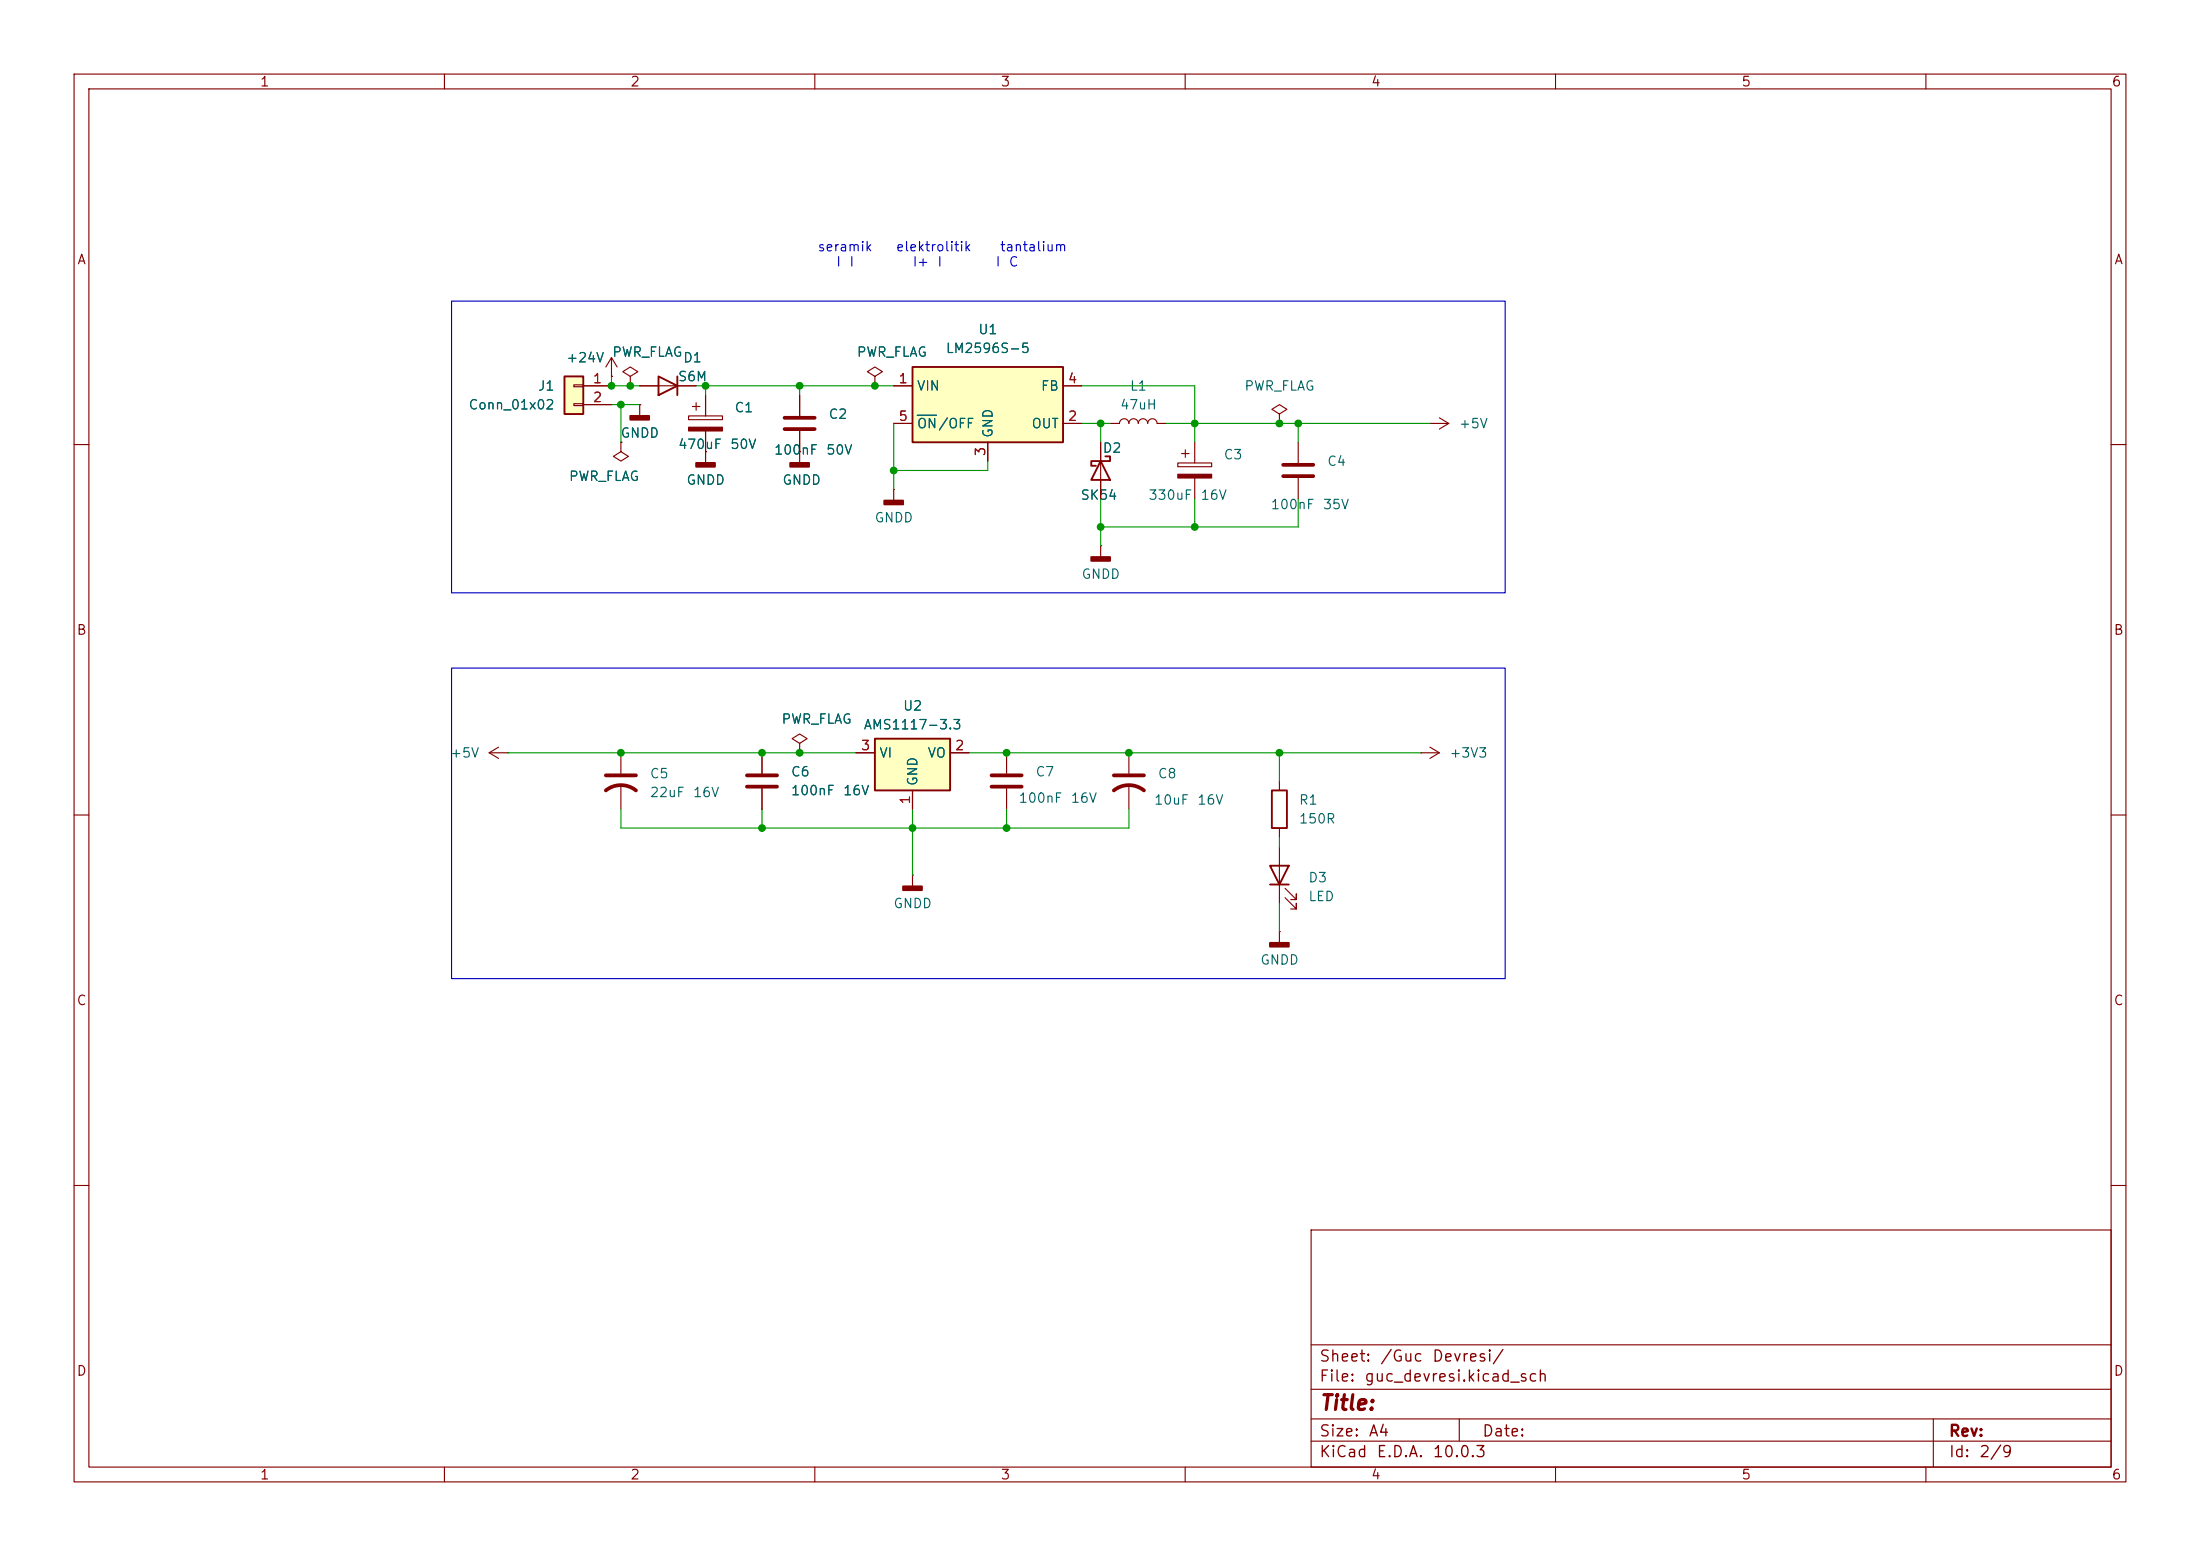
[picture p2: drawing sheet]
<svg xmlns="http://www.w3.org/2000/svg" width="297mm" height="210mm" viewBox="0 0 297 210" stroke-linecap="round" stroke-linejoin="round" font-family="sans-serif">
<g fill="none" stroke="#840000" stroke-width=".15">
<path d="M10 10h277v190h-277zM12 12h273v186h-273zM60 10v2M110 10v2M160 10v2M210 10v2M260 10v2M83.8 59.7v1.3l1 .6-1 .6-1-.6 1-.6M83.8 59.7h.1M85.1 50.8l1-.6-1-.7-1 .7 1 .6v1.3M85.1 52.1h.1M86.4 54.6h.1"/>
<path d="M86.4 54.6v1.5M93 56.1h4.5v.5h-4.5zM93.5 54.9h1M94 54.4v1M95.2 53.3v2.8M95.2 58.2v4.3M172.7 55.9l1-.7-1-.6-1 .6 1 .7v1.3M172.7 57.2h.1M193 57.2h.1M193 57.2h2.6M194.3 56.4l1.3 .8M195.6 57.2l-1.3 .7"/>
<path d="M10 60h2M95.2 61h.1M120.6 66h.1M120.6 66v1.6M285 60h2M10 110h2M83.8 101.6v2.8M83.8 105.9v3.3M102.9 101.6v2.8M102.9 106.4v2.8M107.9 100.3l1.1-.6-1.1-.6-1 .6 1 .6v1.3M107.9 101.6h.1"/>
<path d="M285 110h2M10 160h2M177 166h108v32h-108zM285 160h2M60 198v2M110 198v2M160 198v2M177 194.5h108M177 191.5h108M177 187.5h108M177 181.5h108M197 191.5v3"/>
<path d="M210 198v2M260 198v2M261 191.5v6.5"/>
</g>
<path d="M81.8 106.7a3.3 3.3 0 0 1 4.1 0M81.8 104.6h4.1M100.8 104.6h4.1M100.8 106.2h4.1" fill="none" stroke="#840000" stroke-width=".51"/>
<g fill="#840000" stroke="#840000" stroke-width=".25">
<path d="M94 62.5h2.5v.5h-2.5z"/>
<path d="M85.1 56.1h2.5v.5h-2.5z"/>
<path d="M119.4 67.6h2.5v.5h-2.5z"/>
</g>
<path d="M93 57.7h4.5v.5h-4.5z" fill="#840000" stroke="#840000" stroke-width=".15"/>
<path d="M76.2 50.8h2.5v5.1h-2.5z" fill="#ffffc2"/>
<path d="M76.2 50.8h2.5v5.1h-2.5zM148.6 62.2l1.3 2.6h-2.6zM149.2 61.6h.7v.6h-2.6v.7h.7M171.4 116.8h2.6l-1.3 2.6zM171.4 119.4h2.6M171.7 106.7h2v5.1h-2z" fill="none" stroke="#840000" stroke-width=".25"/>
<g fill="none" stroke="#840000" stroke-width=".15">
<path d="M77.5 51.9h1.2v.3h-1.2zM77.5 54.5h1.2v.2h-1.2zM78.7 52.1h3.8M78.7 54.6h3.8M148.6 59.7v7.6M149.9 57.2h1.2a.64 .64 0 0 1 .7-.7 .64 .64 0 0 1 .6 .7 .64 .64 0 0 1 .6-.7 .64 .64 0 0 1 .7 .7 .64 .64 0 0 1 .6-.7 .64 .64 0 0 1 .6 .7 .64 .64 0 0 1 .7-.7 .64 .64 0 0 1 .6 .7h1.3M161.3 59.7v2.8M175.3 59.7v2.8M148.6 73.7h.1M148.6 73.7v1.5M159 62.5h4.6v.5h-4.6zM159.5 61.2h1"/>
<path d="M160 60.7v1M161.3 64.5v2.8M175.3 64.5v2.8M172.7 105.4v1.3M172.7 111.8v1.2M172.7 114.3v7.6M173.5 119.9l1.5 1.5v-.7v.7h-.8M191.8 101.6h.1M191.8 101.6h2.5M193 100.8l1.3 .8M194.3 101.6l-1.3 .8M172.7 125.7h.1"/>
<path d="M172.7 125.7v1.6M173.5 121.2l1.5 1.5v-.8v.8h-.8"/>
</g>
<path d="M159 64h4.6v.5h-4.6z" fill="#840000" stroke="#840000" stroke-width=".15"/>
<path d="M173.2 62.7h4.1M173.2 64.3h4.1" fill="none" stroke="#840000" stroke-width=".51"/>
<g fill="#840000" stroke="#840000" stroke-width=".25">
<path d="M171.4 127.3h2.6v.5h-2.6z"/>
<path d="M147.3 75.2h2.6v.5h-2.6z"/>
</g>
<path d="M123.2 49.5h20.3v10.2h-20.3z" fill="#ffffc2"/>
<path d="M88.9 50.8l2.5 1.3-2.5 1.2zM91.4 50.8v2.5M123.2 49.5h20.3v10.2h-20.3z" fill="none" stroke="#840000" stroke-width=".25"/>
<path d="M86.4 52.1h7.6M107.9 53.3v2.8M107.9 58.2v2.8M118.1 50.8l1-.6-1-.7-1 .7 1 .6v1.3M118.1 52.1h.1M120.6 52.1h2.6M120.6 57.2h2.6M133.3 59.7v2.5M143.5 52.1h2.5M143.5 57.2h2.5M123.2 118.1h.1M123.2 118.1v1.5" fill="none" stroke="#840000" stroke-width=".15"/>
<path d="M123.8 56h2.6" fill="none" stroke="#006464" stroke-width=".15"/>
<path d="M105.9 56.4h4.1M105.9 57.9h4.1" fill="none" stroke="#840000" stroke-width=".51"/>
<path d="M121.9 119.6h2.6v.5h-2.6z" fill="#840000" stroke="#840000" stroke-width=".25"/>
<path d="M118.1 99.7h10.2v7h-10.2z" fill="#ffffc2"/>
<path d="M118.1 99.7h10.2v7h-10.2z" fill="none" stroke="#840000" stroke-width=".25"/>
<g fill="none" stroke="#840000" stroke-width=".15">
<path d="M78.7 52.1h3.8M78.7 54.6h3.8M82.5 50.8h.1M82.5 48.3l-.7 1.2M82.5 48.3l.8 1.2M82.5 48.3v2.5M83.8 59.7h.1M85.1 52.1h.1M86.4 54.6h.1M86.4 52.1h2.5M91.4 52.1h2.6M95.2 53.3v2.8"/>
<path d="M95.2 58.2v2.8M107.9 53.3v2.8M107.9 58.2v4.3M118.1 52.1h.1M120.6 52.1h2.6M120.6 57.2h2.6M133.3 59.7v2.5M143.5 52.1h2.5M143.5 57.2h2.5M148.6 59.7v2.5M95.2 61h.1M107.9 61h.1"/>
<path d="M148.6 64.8v2.5M66 101.6h2.6M66 101.6l1.3 .8M67.3 100.8l-1.3 .8M68.6 101.6h.1M102.9 101.6v2.8M102.9 106.4v2.8M107.9 101.6h.1M115.6 101.6h2.5M123.2 106.7v2.5M128.3 101.6h2.5M135.9 101.6v2.8"/>
<path d="M135.9 106.4v2.8M152.4 101.6v2.8M152.4 105.9v3.3"/>
</g>
<path d="M133.9 104.6h4M133.9 106.2h4M150.4 106.7a3.3 3.3 0 0 1 4 0M150.4 104.6h4" fill="none" stroke="#840000" stroke-width=".51"/>
<path d="M106.7 62.5h2.5v.5h-2.5z" fill="#840000" stroke="#840000" stroke-width=".25"/>
<g fill="none" stroke="#009600" stroke-width=".15">
<path d="M82.5 50.8v1.3h3.9M82.5 54.6h3.9M83.8 54.6v5.1M94 52.1h26.6M95.2 52.1v1.2M107.9 52.1v1.2M120.6 57.2v8.8M146 57.2h3.9M146 52.1h15.3v7.6M148.6 57.2v2.5M157.5 57.2h35.5M175.3 57.2v2.5"/>
<path d="M133.3 62.2v1.3h-12.7M148.6 67.3v6.4M161.3 67.3v3.8M175.3 67.3v3.8h-26.7M68.6 101.6h47M83.8 109.2v2.6h68.6v-2.6M102.9 109.2v2.6M123.2 109.2v8.9M130.8 101.6h61M135.9 109.2v2.6M172.7 101.6v3.8M172.7 113v1.3"/>
<path d="M172.7 121.9v3.8"/>
</g>
<path d="M61 40.6h142.2v39.4h-142.2zM61 90.2h142.2v41.9h-142.2z" fill="none" stroke="#0000c2" stroke-width=".15"/>
<path d="M123.8 56h2.6" fill="none" stroke="#006464" stroke-width=".15"/>
<g fill="#009600" stroke="#009600" stroke-width=".14">
<circle cx="85.1" cy="52.1" r=".46"/>
<circle cx="82.5" cy="52.1" r=".46"/>
<circle cx="83.8" cy="54.6" r=".46"/>
<circle cx="83.8" cy="101.6" r=".46"/>
<circle cx="102.9" cy="101.6" r=".46"/>
<circle cx="107.9" cy="101.6" r=".46"/>
<circle cx="95.2" cy="52.1" r=".46"/>
<circle cx="107.9" cy="52.1" r=".46"/>
<circle cx="118.1" cy="52.1" r=".46"/>
<circle cx="120.6" cy="63.5" r=".46"/>
<circle cx="135.9" cy="101.6" r=".46"/>
<circle cx="152.4" cy="101.6" r=".46"/>
<circle cx="175.3" cy="57.2" r=".46"/>
<circle cx="172.7" cy="101.6" r=".46"/>
<circle cx="148.6" cy="71.1" r=".46"/>
<circle cx="172.7" cy="57.2" r=".46"/>
<circle cx="135.9" cy="111.8" r=".46"/>
<circle cx="123.2" cy="111.8" r=".46"/>
<circle cx="161.3" cy="71.1" r=".46"/>
<circle cx="161.3" cy="57.2" r=".46"/>
<circle cx="148.6" cy="57.2" r=".46"/>
<circle cx="102.9" cy="111.8" r=".46"/>
</g>
<text font-size="2" fill="#840000" x="178" y="190.8">Title:</text>
<g font-size="1.5" fill="#840000">
<text x="178" y="184.2">Sheet:</text>
<text x="186.2" y="184.2">/Guc</text>
<text x="193.2" y="184.2">Devresi/</text>
<text x="178" y="186.9">File:</text>
<text x="184.1" y="186.9">guc_devresi.kicad_sch</text>
<text x="178" y="197.1">KiCad</text>
<text x="178" y="194.3">Size:</text>
<text x="184.7" y="194.3">A4</text>
<text x="185.7" y="197.1">E.D.A.</text>
<text x="193.3" y="197.1">10.0.3</text>
<text x="200" y="194.3">Date:</text>
<text x="263" y="194.3">Rev:</text>
<text x="263" y="197.1">Id:</text>
<text x="267.1" y="197.1">2/9</text>
</g>
<g font-size="1.3" fill="#840000">
<text x="35" y="12">1</text>
<text x="85" y="12">2</text>
<text x="135" y="12">3</text>
<text x="185" y="12">4</text>
<text x="235" y="12">5</text>
<text x="285" y="12">6</text>
<text x="10.3" y="36">A</text>
<text x="285.3" y="36">A</text>
<text x="10.3" y="86">B</text>
<text x="285.3" y="86">B</text>
<text x="10.3" y="136">C</text>
<text x="285.3" y="136">C</text>
<text x="10.3" y="186">D</text>
<text x="285.3" y="186">D</text>
<text x="35" y="200">1</text>
<text x="85" y="200">2</text>
<text x="135" y="200">3</text>
<text x="185" y="200">4</text>
<text x="235" y="200">5</text>
<text x="285" y="200">6</text>
</g>
<g font-size="1.3" fill="#0000c2">
<text x="110.3" y="34.2">seramik</text>
<text x="120.9" y="34.2">elektrolitik</text>
<text x="134.9" y="34.2">tantalium</text>
<text x="112.8" y="36.3">I</text>
<text x="114.6" y="36.3">I</text>
<text x="123.1" y="36.3">I+</text>
<text x="126.4" y="36.3">I</text>
<text x="134.3" y="36.3">I</text>
<text x="136.1" y="36.3">C</text>
</g>
<g font-size="1.3" fill="#006464">
<text x="127.6" y="48">LM2596S-5</text>
<text x="132" y="45.4">U1</text>
<text x="72.5" y="53">J1</text>
<text x="76.4" y="49.2">+24V</text>
<text x="82.6" y="48.5">PWR_FLAG</text>
<text x="91.4" y="51.8">S6M</text>
<text x="92.1" y="49.2">D1</text>
<text x="115.6" y="48.5">PWR_FLAG</text>
<text x="123.7" y="53">VIN</text>
<text x="140.4" y="53">FB</text>
<text x="152.4" y="53">L1</text>
<text x="167.9" y="53">PWR_FLAG</text>
<text x="63.2" y="55.6">Conn_01x02</text>
<text x="83.7" y="59.4">GNDD</text>
<text x="99.1" y="56">C1</text>
<text x="111.8" y="56.9">C2</text>
<text x="123.7" y="58.1">ON/OFF</text>
<text x="134.3" y="59.2" transform="rotate(-90 134.3 59.2)">GND</text>
<text x="139.2" y="58.1">OUT</text>
<text x="151.1" y="55.6">47uH</text>
<text x="196.9" y="58.1">+5V</text>
<text x="76.7" y="65.2">PWR_FLAG</text>
<text x="91.4" y="60.9">470uF</text>
<text x="92.6" y="65.7">GNDD</text>
<text x="98.5" y="60.9">50V</text>
<text x="104.4" y="61.7">100nF</text>
<text x="105.5" y="65.7">GNDD</text>
<text x="111.4" y="61.7">50V</text>
<text x="148.8" y="61.4">D2</text>
<text x="165.1" y="62.3">C3</text>
<text x="179.1" y="63.2">C4</text>
<text x="118" y="70.8">GNDD</text>
<text x="145.8" y="67.8">SK54</text>
<text x="154.9" y="67.8">330uF</text>
<text x="162" y="67.8">16V</text>
<text x="171.5" y="69">100nF</text>
<text x="178.5" y="69">35V</text>
<text x="145.9" y="78.4">GNDD</text>
<text x="105.4" y="98">PWR_FLAG</text>
<text x="116.5" y="98.8">AMS1117-3.3</text>
<text x="121.8" y="96.2">U2</text>
<text x="60.7" y="102.6">+5V</text>
<text x="87.6" y="105.4">C5</text>
<text x="87.6" y="107.9">22uF</text>
<text x="93.5" y="107.9">16V</text>
<text x="106.7" y="105.1">C6</text>
<text x="106.7" y="107.7">100nF</text>
<text x="113.7" y="107.7">16V</text>
<text x="118.6" y="102.6">VI</text>
<text x="124.2" y="106.2" transform="rotate(-90 124.2 106.2)">GND</text>
<text x="125.1" y="102.6">VO</text>
<text x="139.7" y="105.1">C7</text>
<text x="156.2" y="105.4">C8</text>
<text x="195.6" y="102.6">+3V3</text>
<text x="137.4" y="108.7">100nF</text>
<text x="144.5" y="108.7">16V</text>
<text x="155.7" y="108.9">10uF</text>
<text x="161.5" y="108.9">16V</text>
<text x="175.3" y="108.9">R1</text>
<text x="175.3" y="111.5">150R</text>
<text x="176.5" y="119.4">D3</text>
<text x="120.5" y="122.9">GNDD</text>
<text x="176.5" y="121.9">LED</text>
<text x="170" y="130.5">GNDD</text>
</g>
<g font-size="1.3" fill="#a90000">
<text x="79.9" y="52">1</text>
<text x="121.2" y="52">1</text>
<text x="144.1" y="52">4</text>
<text x="79.9" y="54.6">2</text>
<text x="121.2" y="57.1">5</text>
<text x="144.1" y="57.1">2</text>
<text x="133.3" y="61.7" transform="rotate(-90 133.3 61.7)">3</text>
<text x="116.1" y="101.6">3</text>
<text x="128.8" y="101.6">2</text>
<text x="123.2" y="108.7" transform="rotate(-90 123.2 108.7)">1</text>
</g>
</svg>
